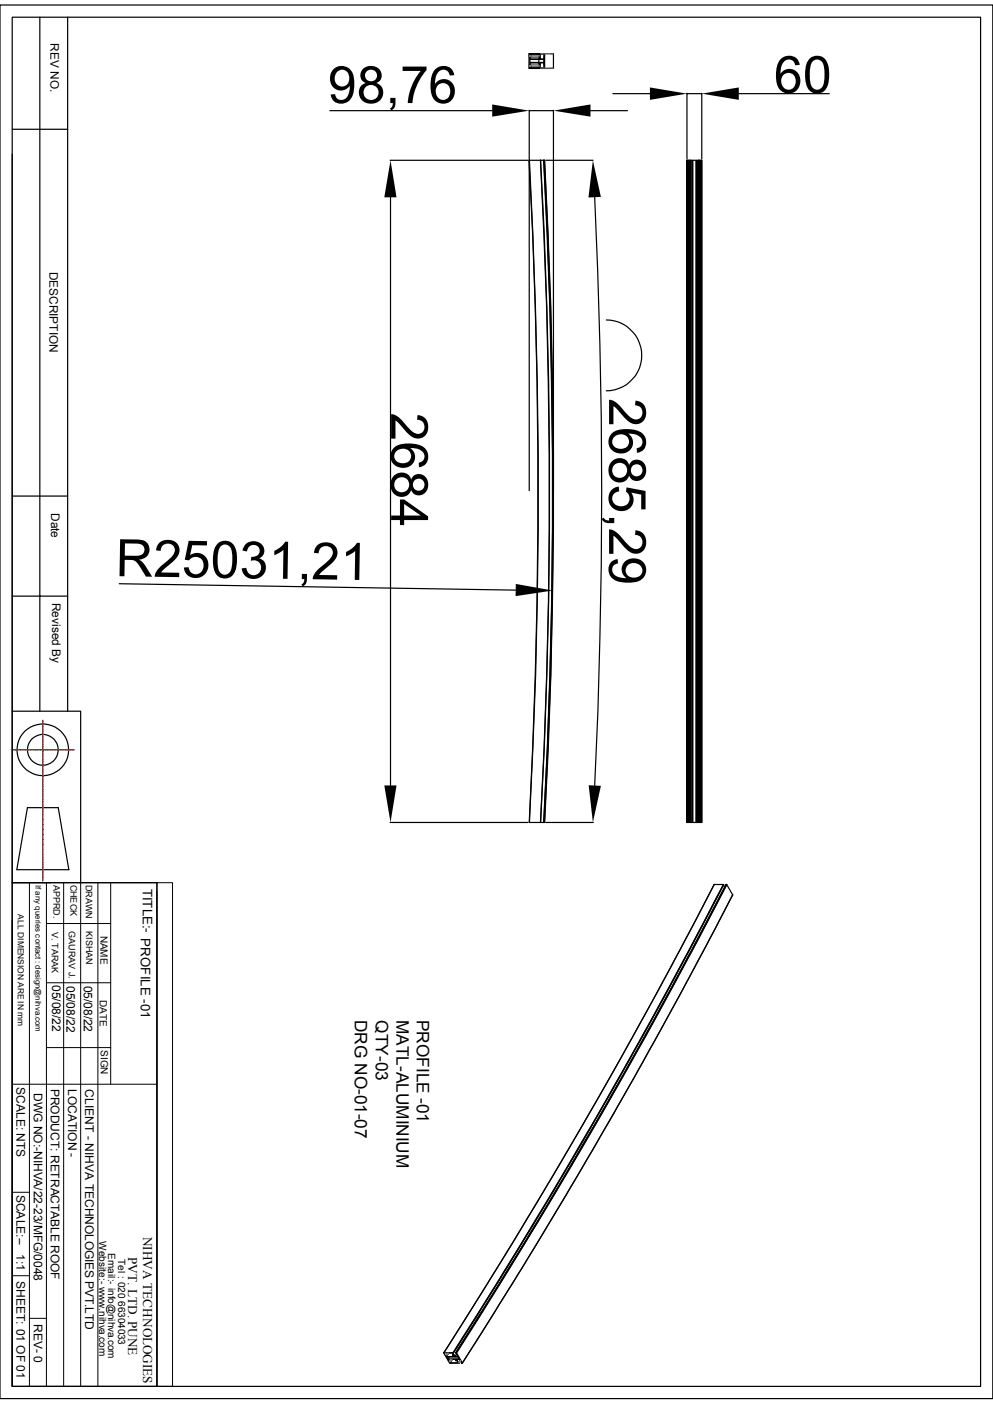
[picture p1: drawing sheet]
<svg xmlns="http://www.w3.org/2000/svg" width="210mm" height="297mm" viewBox="0 0 210 297" stroke-linecap="round" stroke-linejoin="round" font-family="sans-serif">
<g fill="none" stroke="#000" stroke-width=".25">
<path d="M0 1.1h210v294.8h-210zM2.6 3.6h204.8v289.7h-204.8zM8.4 3.6v146.9M14.3 3.6v146.9M112 11.8h.2M112 13.8h.2M112 11.9h.2M112 14h.2M112.1 12.6h2.9v.6h-2.9zM112.1 11.6v-.2h2.1v.7h-.4h.4v.4h-2.1v-.4h.2M112.3 13.6h-.2v-.3h2.1v.3h-.4l.4 .1v.7h-2.1v-.2M113.6 12.1h.2"/>
<path d="M113.8 13.6h-1.5l.1 .5-.3 .1 2.1-.1M114 11.4v.2M114 12.1v.4M114 12.6v.6M114 13.3v.3M114 14.2v.2M114.2 11.7l-2.1-.1 .3 .1-.1 .4h1.4M114.3 11.3l-2.4 .1v.3l.3 .1v.2h-.3v1.8h.3v.3l-.3-.1v.4l2.4 .1M114.3 14.4v-1.1h.7v1.1M114.3 11.4v1.1h.7v-1.1M115 11.4h.1M115 11.3h-.7l.7 .1"/>
<path d="M115 14.4h-.7v.1h.7M115 14.4v.1M115 11.3v.1M115 11.3h.1M115 14.5h.1M116.4 11.3h.6M116.4 11.3h-1.3v3.2l1.9-.1M116.4 11.3l.7 .1-.1 3M129.6 19.8h7.9M145.3 19.7v14M145.3 19.8h3.1M148.4 19.7v14"/>
<path d="M156.3 19.8h19.1M2.6 32.6v117.9h14.5v36.2M2.6 27.3h11.7M69.8 23.4h34.3M82.5 33.9h29.1M111.9 33.9h3.3a1301.4 1301.4 0 0 1 0 140.1h-3.3a1318.2 1318.2 0 0 0 0-140.1zM111.9 23.3v80.5M111.9 23.4h5.2M112 33.9a1301.4 1301.4 0 0 1 0 140.1M114.3 33.9a1301.4 1301.4 0 0 1 0 140.1M115 33.9a1272.5 1272.5 0 0 1 0 140.1 1301.6 1301.6 0 0 0 0-140.1zM115.1 33.9a1301.4 1301.4 0 0 1 0 140.1"/>
<path d="M115.4 33.9h10M117.1 23.3v80.5M124.9 23.4h7.8M145.3 33.9v140.1zM145.3 33.9h3.1M148.4 33.9v140.1zM82.6 41.7v124.5M125.8 41.7a1307.6 1307.6 0 0 1 0 124.5M128.2 67.7a7.5 7.5 0 0 1 7.5 7.5 7.5 7.5 0 0 1-7.5 7.5M2.6 104.9h11.7M2.6 126.1h11.7M25.2 123.5l83.9 1.3"/>
<path d="M2.6 150.5v36.2M5.8 170.9h6.5l2.3 13.1h-11zM82.5 174h29.1M115.4 174h10.1M145.3 174h3.1M2.6 186.7h30.6v106.6h-30.6zM2.6 194.8v98.5M151 187.1l-13.1 24.8-14.8 26.3-14.7 24.8-14.5 23.2M151 187.1a1238.9 1238.9 0 0 1-57.1 99.1M151 187.1h2M153 187.2l.2 .5M153 187.1a1222.6 1222.6 0 0 1-57.2 99.1"/>
<path d="M153 187.1a1236.2 1236.2 0 0 1-57.1 99.1h-.1M153.1 187.2l-10.6 20.1-11.2 20.1-8 13.9-11 18.6-11.5 18.6-5 7.7 .4 .8 .4-.5M153.6 187.1h.1M153.7 187.1a1222.6 1222.6 0 0 1-57.2 99.1M153.7 187.1a1236.2 1236.2 0 0 1-57.1 99.1h-.1M153.7 187.2l1.2 2.1a1238.9 1238.9 0 0 1-57.1 99l-1.2-2.1M154.9 189.3l-3.9 7.8-7.5 13.9-13.8 24.8-16.5 27.8-15.4 24.8M93.9 286.2l.1 .3 .4 .1h-.3l.7 1.3 .4 .1-.2 .1M93.9 286.2h1.9M94.1 286.2v.1M94.2 286.4l-.1 .2M94.5 287.1h2.4l.3 .4h-2.5z"/>
<path d="M94.5 286.7l-.2 .1 .1 .2M94.8 287.6h1.7l.1 .2-.2 .1h.3l.2 .4h-1.7l.1-.2-.1-.3h-.3zM94.9 286.2l-.4 .5M94.9 286.2l-.5 .8M95 288.1l.1 .3h2l-.5-.8h.6l.5 .8M95 287.1l-.3 .4M95 287.6l-.1 .2M95.1 287.9l-.1 .2M95.3 288.2l-.1 .1M95.7 287.6l-.4 .6M95.7 286.7l.4 .1 .1 .2M95.9 286.4l-.2 .3h.3l-.2-.5h-1.8l.5 .5"/>
<path d="M96.5 286.2l18.1-29.4 11-18.6 12.3-21.7 15.7-29.4a1233 1233 0 0 1-57.2 99.1l.4 .8h-2.4M96.5 287.6l-.1 .2M97.3 287.8l-.3 .5M97.4 287.9l-.3 .5M97.8 288.3l-.1 .1"/>
<circle cx="9.1" cy="158.6" r="5.5"/>
<circle cx="9.1" cy="158.6" r="3.3"/>
</g>
<g fill="none" stroke="#808080" stroke-width=".25">
<path d="M112 11.8h.2M112 13.8h.2M112 14.1h.2M112 11.9h.2M112.4 14h1.8M112.4 11.8h1.8M112.4 13.7h1.4M112.4 12.1h1.4M114.3 11.4h.7M114.3 14.4h.7M115.2 11.4h1.8M115.2 14.4h1.8"/>
<path d="M94.2 286.2l-.1 .1M94.3 286.5l-.1 .1M94.6 286.2l-.2 .3M94.9 286.2l-.4 .5M95.1 288l-.1 .1M95.2 287.6l-.1 .2M95.3 287.6l-.1 .2M95.6 287.6l-.3 .4M97.4 287.8l-.4 .5M97.4 287.9l-.3 .4"/>
</g>
<g fill="none" stroke="#000" stroke-width=".21">
<path d="M145.3 33.9v140.1M145.4 33.9v140.1M145.5 33.9v140.1M145.7 33.9v140.1M145.7 33.9v140.1zM145.8 33.9v140.1zM145.9 33.9v140.1zM146 33.9v140.1zM146.1 33.9v140.1M146.4 33.9v140.1M146.6 33.9v140.1M147.2 33.9v140.1"/>
<path d="M147.3 33.9v140.1M147.6 33.9v140.1M147.7 33.9v140.1M147.8 33.9v140.1M147.8 33.9v140.1zM148 33.9v140.1M148 33.9v140.1zM148.1 33.9v140.1M148.2 33.9v140.1M148.3 33.9v140.1M148.4 33.9v140.1M148.4 174h.1"/>
<path d="M2.6 186.7h30.6M6.2 186.7v106.6M9.8 195.4h13.6M9.8 186.7v106.6M13.5 186.7v106.6M17.1 186.7v106.6M20.7 186.7v106.6M23.4 186.7v42.7M33.2 186.7h3.3v106.6h-3.3zM33.2 188.6v104.7M9.8 207.9h13.6M2.6 229.4h30.6"/>
<path d="M9.8 221.6h13.6M2.6 252.2h3.6M2.6 269.9h3.6M6.2 278.9h3.6"/>
</g>
<path d="M137.5 18.5l7.8 1.3-7.8 1.3zM148.4 19.8l7.9-1.3v2.6zM104.1 22.1l7.8 1.3-7.8 1.3zM117.1 23.4l7.8-1.3v2.6zM82.6 33.9l1.3 7.8h-2.6zM125.4 33.9l1.7 7.8-2.6 .1zM109.1 123.5l7.8 1.4-7.8 1.2zM81.3 166.2h2.6l-1.3 7.8zM124.5 166.1l2.6 .1-1.7 7.8z" fill="#000"/>
<g fill="none" stroke="#f00" stroke-width=".25">
<path d="M2.4 158.6h.2M2.7 158.6h.1M2.8 158.6h.5M3.3 158.6h.3M3.7 158.6h.1M3.9 158.6h.4M4.4 158.6h.3M4.8 158.6h.6M5.5 158.6h.3M5.8 158.6h.5M6.4 158.6h.1M6.5 158.6h.3"/>
<path d="M6.9 158.6h.5M7.5 158.6h.1M7.6 158.6h.8M8.5 158.6h.1M8.6 158.6h.9M9.1 152.4v.2M9.1 152.7h.1M9.1 152.8v.8M9.1 153.7v.1M9.1 153.8v.9M9.1 154.8h.1M9.1 154.9v.8"/>
<path d="M9.1 155.8v.1M9.1 156v.8M9.1 156.9h.1M9.1 157v.9M9.1 157.9v.1M9.1 158.1v.8M9.1 159h.1M9.1 159.1v.5M9.1 159.7v.3M9.6 158.6h.1M9.7 158.6h.8M10.6 158.6h.1"/>
<path d="M10.8 158.6h.8M11.7 158.6h.1M11.8 158.6h.9M12.7 158.6h.1M12.9 158.6h.4M13.4 158.6h.3M13.8 158.6h.1M13.9 158.6h.5M14.5 158.6h.3M14.9 158.6h.6M15.5 158.6h.2M9.1 160.1h.1"/>
<path d="M9.1 160.2v.5M9.1 160.7v.3M9.1 161.1v.6M9.1 161.8v.3M9.1 162.2v.4M9.1 162.7v.1M9.1 162.9v.8M9.1 163.8h.1M9.1 163.9v.9M9.1 164.8v.1M9.1 165v.8M9.1 165.9h.1"/>
<path d="M9.1 166v.9M9.1 167h.1M9.1 167.1v.8M9.1 168v.1M9.1 168.1v.9M9.1 169.1h.1M9.1 169.2v.5M9.1 169.8v.3M9.1 170.1v.1M9.1 170.3v.4M9.1 170.8v.3M9.1 171.2v.6"/>
<path d="M9.1 171.9v.3M9.1 172.3v.4M9.1 172.8h.1M9.1 172.9v.9M9.1 173.9h.1M9.1 174v.8M9.1 174.9v.1M9.1 175v.9M9.1 176h.1M9.1 176.1v.9M9.1 177v.1M9.1 177.2v.8"/>
<path d="M9.1 178.1h.1M9.1 178.2v.9M9.1 179.2h.1M9.1 179.3v.4M9.1 179.8v.3M9.1 180.2v.1M9.1 180.3v.5M9.1 180.9v.3M9.1 181.3v.6M9.1 181.9v.3M9.1 182.3v.5M9.1 182.9h.1"/>
<path d="M9.1 183v.9M9.1 183.9v.1M9.1 184.1v.8M9.1 185h.1M9.1 185.1v.9M9.1 186.1h.1M9.1 186.2v.2"/>
</g>
<g font-size="10.9">
<text x="69.3" y="21.8">98,76</text>
<text x="163.7" y="19.6">60</text>
<text x="82.7" y="87.3" transform="rotate(90 82.7 87.3)">2684</text>
<text x="128.8" y="84.2" transform="rotate(90 128.8 84.2)">2685,29</text>
<text x="24.4" y="121.9" transform="rotate(1 24.4 121.9)">R25031,21</text>
</g>
<g font-size="3.6">
<text x="75.1" y="215.7" transform="rotate(90 75.1 215.7)">DRG NO-01-07</text>
<text x="79.5" y="215.8" transform="rotate(90 79.5 215.8)">QTY-03</text>
<text x="83.9" y="215.7" transform="rotate(90 83.9 215.7)">MATL-ALUMINIUM</text>
<text x="88.2" y="215.7" transform="rotate(90 88.2 215.7)">PROFILE -01</text>
</g>
<g font-size="2.8">
<text x="30.2" y="188" transform="rotate(90 30.2 188)">TITLE:- PROFILE -01</text>
<text x="30.3" y="261.6" transform="rotate(90 30.3 261.6)">NIHVA TECHNOLOGIES</text>
<text x="27.1" y="265.9" transform="rotate(90 27.1 265.9)">PVT. LTD. PUNE</text>
</g>
<g font-size="2.5">
<text x="10.7" y="9.2" transform="rotate(90 10.7 9.2)">REV NO.</text>
<text x="10.5" y="57.5" transform="rotate(90 10.5 57.5)">DESCRIPTION</text>
<text x="10.8" y="108.5" transform="rotate(90 10.8 108.5)">Date</text>
<text x="11" y="127.5" transform="rotate(90 11 127.5)">Revised By</text>
<text x="11" y="208.4" transform="rotate(90 11 208.4)">05/08/22</text>
<text x="14.1" y="208.5" transform="rotate(90 14.1 208.5)">05/08/22</text>
<text x="17.7" y="208.5" transform="rotate(90 17.7 208.5)">05/08/22</text>
<text x="3.5" y="230" transform="rotate(90 3.5 230)">SCALE: NTS</text>
<text x="7.2" y="231.2" transform="rotate(90 7.2 231.2)">DWG NO:-NIHVA/22-23/MFG/0048</text>
<text x="10.8" y="230.3" transform="rotate(90 10.8 230.3)">PRODUCT: RETRACTABLE ROOF</text>
<text x="14.4" y="230.3" transform="rotate(90 14.4 230.3)">LOCATION -</text>
<text x="18" y="230.4" transform="rotate(90 18 230.4)">CLIENT - NIHVA TECHNOLOGIES PVT.LTD</text>
<text x="3.5" y="252.7" transform="rotate(90 3.5 252.7)">SCALE:--</text>
<text x="3.5" y="265.3" transform="rotate(90 3.5 265.3)">1:1</text>
<text x="3.5" y="271" transform="rotate(90 3.5 271)">SHEET: 01 OF 01</text>
<text x="7.2" y="280" transform="rotate(90 7.2 280)">REV- 0</text>
</g>
<g font-size="2.1">
<text x="21.3" y="197.9" transform="rotate(90 21.3 197.9)">NAME</text>
<text x="21.1" y="211.5" transform="rotate(90 21.1 211.5)">DATE</text>
<text x="21.3" y="222.1" transform="rotate(90 21.3 222.1)">SIGN</text>
<text x="21" y="262.6" transform="rotate(90 21 262.6)">Website:- www.nihva.com</text>
<text x="22.9" y="265" transform="rotate(90 22.9 265)">Email:- info@nihva.com</text>
<text x="25" y="266.3" transform="rotate(90 25 266.3)">Tel : 020 66304033</text>
</g>
<g font-size="1.9">
<text x="11.3" y="187.2" transform="rotate(90 11.3 187.2)">APPRD.</text>
<text x="14.9" y="187.1" transform="rotate(90 14.9 187.1)">CHECK</text>
<text x="18.1" y="187.2" transform="rotate(90 18.1 187.2)">DRAWN</text>
<text x="11" y="197.1" transform="rotate(90 11 197.1)">V. TARAK</text>
<text x="14.6" y="197" transform="rotate(90 14.6 197)">GAURAV J.</text>
<text x="18.2" y="197" transform="rotate(90 18.2 197)">KISHAN</text>
</g>
<text font-size="1.8" x="3.8" y="193.4" transform="rotate(90 3.8 193.4)">ALL DIMENSION ARE IN mm</text>
<text font-size="1.7" x="7.5" y="187.2" transform="rotate(90 7.5 187.2)">If any queries contact : design@nihva.com</text>
</svg>
